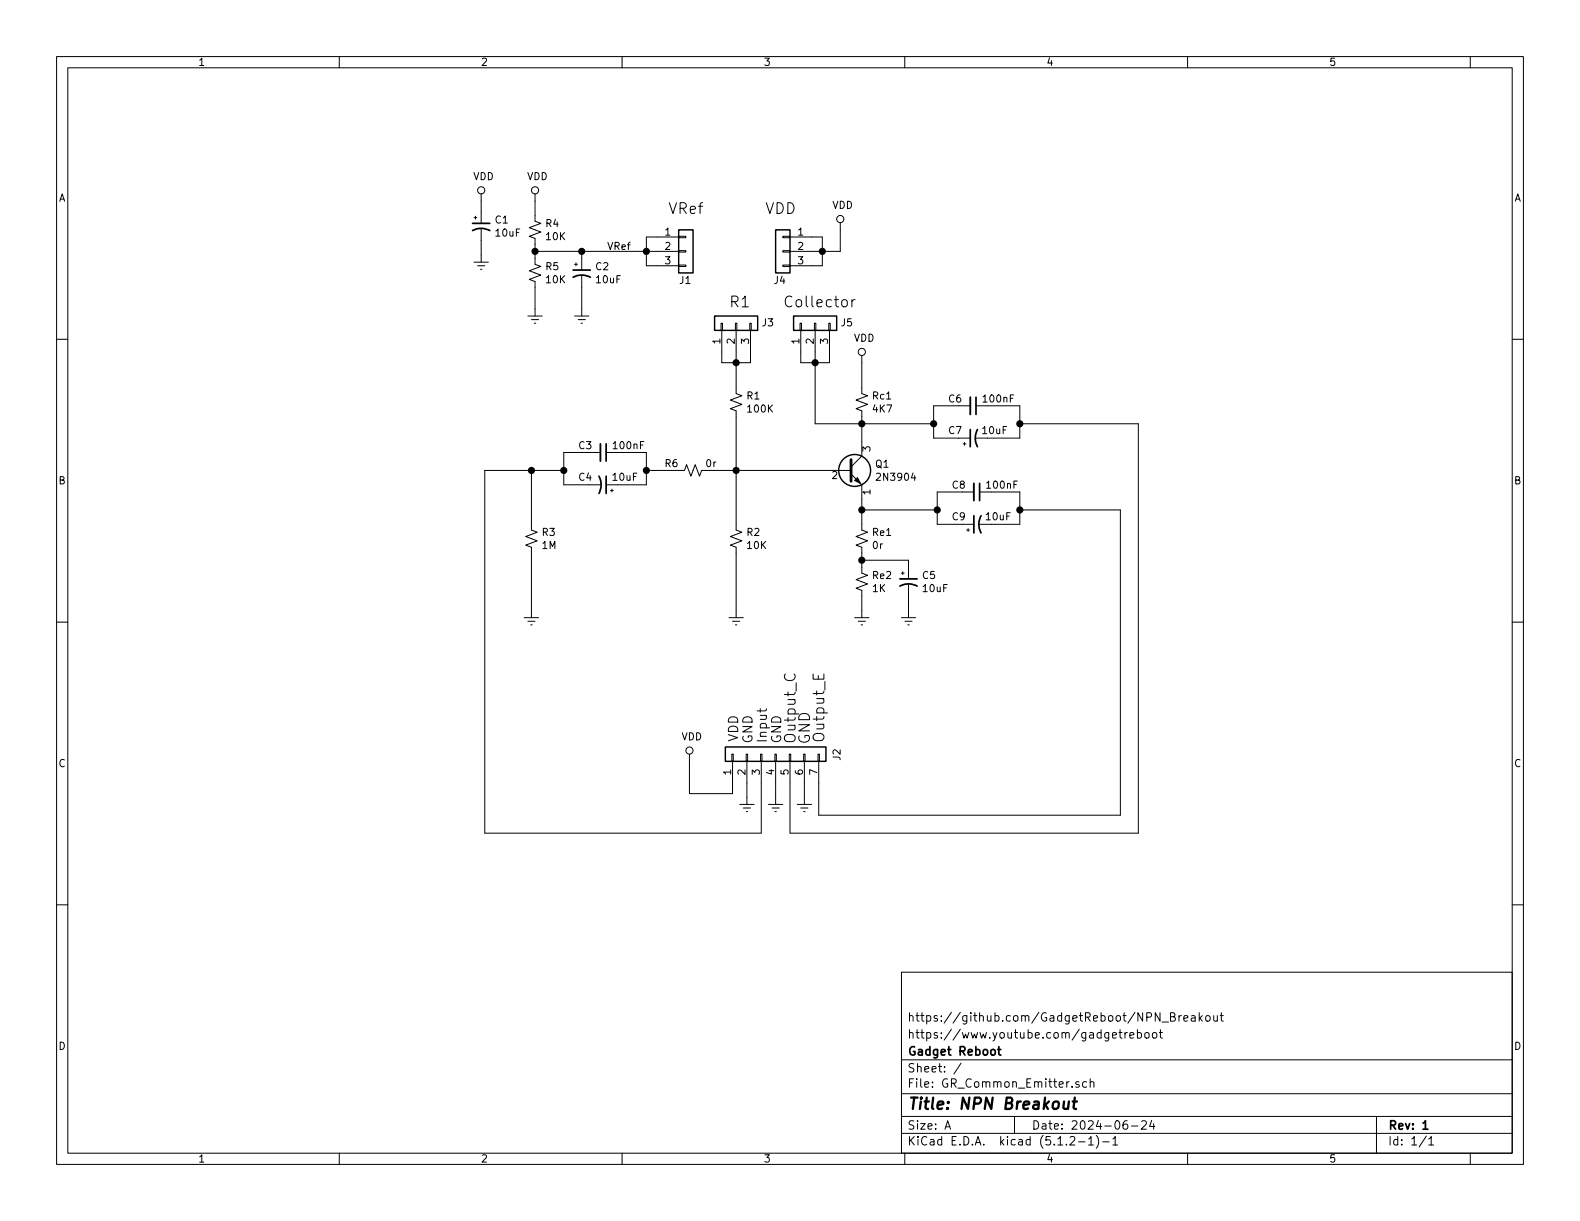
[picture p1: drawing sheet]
EESchema Schematic File Version 4
LIBS:GR_Common_Emitter-cache
EELAYER 29 0
EELAYER END
$Descr A 11000 8500
encoding utf-8
Sheet 1 1
Title "NPN Breakout"
Date "2024-06-24"
Rev "1"
Comp "Gadget Reboot"
Comment1 "https://www.youtube.com/gadgetreboot"
Comment2 "https://github.com/GadgetReboot/NPN_Breakout"
Comment3 ""
Comment4 ""
$EndDescr
Text Notes 5550 4675 3    75   ~ 0
Output_C
Text Notes 5250 4975 3    65   ~ 0
GND
Text Notes 5150 4975 3    65   ~ 0
VDD
Text Notes 5450 4975 3    65   ~ 0
GND
$Comp
L Connector_Generic:Conn_01x07 J2
U 1 1
P 5400 5250
F 0 "J2" H 5350 4825 50  0000 L CNN
F 1 "Conn_01x07" H 5480 5201 50  0001 L CNN
F 2 "Connector_PinHeader_2.54mm:PinHeader_1x07_P2.54mm_Vertical" H 5400 5250 50  0001 C CNN
F 3 "~" H 5400 5250 50  0001 C CNN
	1    5400 5250
	0    -1   -1   0   
$EndComp
Text Notes 5350 4925 3    65   ~ 0
Input
Text Notes 5650 4950 3    75   ~ 0
GND
Text Notes 5750 4675 3    75   ~ 0
Output_E
$Comp
L Transistor_BJT:2N3904 Q1
U 1 1
P 5900 3275
F 0 "Q1" H 6090 3321 50  0000 L CNN
F 1 "2N3904" H 6090 3230 50  0000 L CNN
F 2 "Package_TO_SOT_THT:TO-92_Inline_Wide" H 6100 3200 50  0001 L CIN
F 3 "https://www.fairchildsemi.com/datasheets/2N/2N3904.pdf" H 5900 3275 50  0001 L CNN
	1    5900 3275
	1    0    0    -1  
$EndComp
$Comp
L Device:R_Small_US R2
U 1 1
P 5125 3750
F 0 "R2" H 5193 3796 50  0000 L CNN
F 1 "10K" H 5193 3705 50  0000 L CNN
F 2 "Resistor_THT:R_Axial_DIN0207_L6.3mm_D2.5mm_P10.16mm_Horizontal" H 5125 3750 50  0001 C CNN
F 3 "~" H 5125 3750 50  0001 C CNN
	1    5125 3750
	1    0    0    -1  
$EndComp
$Comp
L Device:R_Small_US R1
U 1 1
P 5125 2800
F 0 "R1" H 5193 2846 50  0000 L CNN
F 1 "100K" H 5193 2755 50  0000 L CNN
F 2 "Resistor_THT:R_Axial_DIN0207_L6.3mm_D2.5mm_P10.16mm_Horizontal" H 5125 2800 50  0001 C CNN
F 3 "~" H 5125 2800 50  0001 C CNN
	1    5125 2800
	1    0    0    -1  
$EndComp
$Comp
L Device:R_Small_US Re1
U 1 1
P 6000 3750
F 0 "Re1" H 6068 3796 50  0000 L CNN
F 1 "0r" H 6068 3705 50  0000 L CNN
F 2 "Resistor_THT:R_Axial_DIN0207_L6.3mm_D2.5mm_P10.16mm_Horizontal" H 6000 3750 50  0001 C CNN
F 3 "~" H 6000 3750 50  0001 C CNN
	1    6000 3750
	1    0    0    -1  
$EndComp
$Comp
L Device:R_Small_US Re2
U 1 1
P 6000 4050
F 0 "Re2" H 6068 4096 50  0000 L CNN
F 1 "1K" H 6068 4005 50  0000 L CNN
F 2 "Resistor_THT:R_Axial_DIN0207_L6.3mm_D2.5mm_P10.16mm_Horizontal" H 6000 4050 50  0001 C CNN
F 3 "~" H 6000 4050 50  0001 C CNN
	1    6000 4050
	1    0    0    -1  
$EndComp
$Comp
L Device:CP1_Small C5
U 1 1
P 6325 4050
F 0 "C5" H 6416 4096 50  0000 L CNN
F 1 "10uF" H 6416 4005 50  0000 L CNN
F 2 "Capacitor_THT:CP_Radial_D5.0mm_P2.50mm" H 6325 4050 50  0001 C CNN
F 3 "~" H 6325 4050 50  0001 C CNN
	1    6325 4050
	1    0    0    -1  
$EndComp
$Comp
L Device:CP1_Small C7
U 1 1
P 6775 3050
F 0 "C7" V 6825 3175 50  0000 C CNN
F 1 "10uF" V 6825 2900 50  0000 C CNN
F 2 "Capacitor_THT:CP_Radial_D5.0mm_P2.50mm" H 6775 3050 50  0001 C CNN
F 3 "~" H 6775 3050 50  0001 C CNN
	1    6775 3050
	0    -1   -1   0   
$EndComp
$Comp
L Device:C_Small C6
U 1 1
P 6775 2825
F 0 "C6" V 6725 2700 50  0000 C CNN
F 1 "100nF" V 6725 3000 50  0000 C CNN
F 2 "Capacitor_THT:C_Disc_D3.0mm_W1.6mm_P2.50mm" H 6775 2825 50  0001 C CNN
F 3 "~" H 6775 2825 50  0001 C CNN
	1    6775 2825
	0    1    1    0   
$EndComp
$Comp
L Device:CP1_Small C4
U 1 1
P 4200 3375
F 0 "C4" V 4250 3250 50  0000 C CNN
F 1 "10uF" V 4250 3525 50  0000 C CNN
F 2 "Capacitor_THT:CP_Radial_D5.0mm_P2.50mm" H 4200 3375 50  0001 C CNN
F 3 "~" H 4200 3375 50  0001 C CNN
	1    4200 3375
	0    1    -1   0   
$EndComp
$Comp
L Device:C_Small C3
U 1 1
P 4200 3150
F 0 "C3" V 4150 3025 50  0000 C CNN
F 1 "100nF" V 4150 3325 50  0000 C CNN
F 2 "Capacitor_THT:C_Disc_D3.0mm_W1.6mm_P2.50mm" H 4200 3150 50  0001 C CNN
F 3 "~" H 4200 3150 50  0001 C CNN
	1    4200 3150
	0    1    1    0   
$EndComp
$Comp
L Device:R_Small_US Rc1
U 1 1
P 6000 2800
F 0 "Rc1" H 6068 2846 50  0000 L CNN
F 1 "4K7" H 6068 2755 50  0000 L CNN
F 2 "Resistor_THT:R_Axial_DIN0207_L6.3mm_D2.5mm_P10.16mm_Horizontal" H 6000 2800 50  0001 C CNN
F 3 "~" H 6000 2800 50  0001 C CNN
	1    6000 2800
	1    0    0    -1  
$EndComp
$Comp
L power:GNDREF #PWR010
U 1 1
P 6000 4250
F 0 "#PWR010" H 6000 4000 50  0001 C CNN
F 1 "GNDREF" H 6005 4077 50  0001 C CNN
F 2 "" H 6000 4250 50  0001 C CNN
F 3 "" H 6000 4250 50  0001 C CNN
	1    6000 4250
	1    0    0    -1  
$EndComp
$Comp
L power:VDD #PWR09
U 1 1
P 6000 2525
F 0 "#PWR09" H 6000 2375 50  0001 C CNN
F 1 "VDD" H 6017 2698 50  0000 C CNN
F 2 "" H 6000 2525 50  0001 C CNN
F 3 "" H 6000 2525 50  0001 C CNN
	1    6000 2525
	1    0    0    -1  
$EndComp
$Comp
L Device:CP1_Small C9
U 1 1
P 6800 3650
F 0 "C9" V 6850 3775 50  0000 C CNN
F 1 "10uF" V 6850 3500 50  0000 C CNN
F 2 "Capacitor_THT:CP_Radial_D5.0mm_P2.50mm" H 6800 3650 50  0001 C CNN
F 3 "~" H 6800 3650 50  0001 C CNN
	1    6800 3650
	0    -1   -1   0   
$EndComp
$Comp
L Device:C_Small C8
U 1 1
P 6800 3425
F 0 "C8" V 6750 3300 50  0000 C CNN
F 1 "100nF" V 6750 3600 50  0000 C CNN
F 2 "Capacitor_THT:C_Disc_D3.0mm_W1.6mm_P2.50mm" H 6800 3425 50  0001 C CNN
F 3 "~" H 6800 3425 50  0001 C CNN
	1    6800 3425
	0    1    1    0   
$EndComp
$Comp
L power:GNDREF #PWR011
U 1 1
P 6325 4250
F 0 "#PWR011" H 6325 4000 50  0001 C CNN
F 1 "GNDREF" H 6330 4077 50  0001 C CNN
F 2 "" H 6325 4250 50  0001 C CNN
F 3 "" H 6325 4250 50  0001 C CNN
	1    6325 4250
	1    0    0    -1  
$EndComp
Wire Wire Line
	6000 4150 6000 4250
Wire Wire Line
	6325 4150 6325 4250
Wire Wire Line
	6000 3850 6000 3900
Wire Wire Line
	6325 3900 6000 3900
Wire Wire Line
	6325 3900 6325 3950
Connection ~ 6000 3900
Wire Wire Line
	6000 3900 6000 3950
Wire Wire Line
	6000 3475 6000 3550
Wire Wire Line
	6700 3425 6525 3425
Wire Wire Line
	6525 3425 6525 3550
Wire Wire Line
	6525 3650 6700 3650
Wire Wire Line
	6525 3550 6000 3550
Connection ~ 6525 3550
Wire Wire Line
	6525 3550 6525 3650
Connection ~ 6000 3550
Wire Wire Line
	6000 3550 6000 3650
Wire Wire Line
	6000 3075 6000 2950
Wire Wire Line
	6675 2825 6500 2825
Wire Wire Line
	6500 2825 6500 2950
Wire Wire Line
	6500 3050 6675 3050
Wire Wire Line
	6500 2950 6000 2950
Connection ~ 6500 2950
Wire Wire Line
	6500 2950 6500 3050
Connection ~ 6000 2950
Wire Wire Line
	6000 2950 6000 2900
Wire Wire Line
	6000 2700 6000 2525
$Comp
L power:VDD #PWR08
U 1 1
P 5850 1600
F 0 "#PWR08" H 5850 1450 50  0001 C CNN
F 1 "VDD" H 5867 1773 50  0000 C CNN
F 2 "" H 5850 1600 50  0001 C CNN
F 3 "" H 5850 1600 50  0001 C CNN
	1    5850 1600
	1    0    0    -1  
$EndComp
Wire Wire Line
	5700 3275 5125 3275
Wire Wire Line
	5125 3275 5125 2900
Wire Wire Line
	5125 3650 5125 3275
Connection ~ 5125 3275
$Comp
L power:GNDREF #PWR07
U 1 1
P 5125 4250
F 0 "#PWR07" H 5125 4000 50  0001 C CNN
F 1 "GNDREF" H 5130 4077 50  0001 C CNN
F 2 "" H 5125 4250 50  0001 C CNN
F 3 "" H 5125 4250 50  0001 C CNN
	1    5125 4250
	1    0    0    -1  
$EndComp
Wire Wire Line
	5125 3850 5125 4250
Wire Wire Line
	4300 3150 4500 3150
Wire Wire Line
	4500 3150 4500 3275
Wire Wire Line
	4500 3375 4300 3375
Wire Wire Line
	4500 3275 4725 3275
Connection ~ 4500 3275
Wire Wire Line
	4500 3275 4500 3375
Wire Wire Line
	4100 3150 3925 3150
Wire Wire Line
	3925 3150 3925 3275
Wire Wire Line
	3925 3375 4100 3375
Wire Wire Line
	6875 2825 7100 2825
Wire Wire Line
	7100 2825 7100 2950
Wire Wire Line
	7100 3050 6875 3050
Wire Wire Line
	6900 3425 7100 3425
Wire Wire Line
	7100 3425 7100 3550
Wire Wire Line
	7100 3650 6900 3650
$Comp
L Device:R_Small_US R4
U 1 1
P 3725 1600
F 0 "R4" H 3793 1646 50  0000 L CNN
F 1 "10K" H 3793 1555 50  0000 L CNN
F 2 "Resistor_THT:R_Axial_DIN0207_L6.3mm_D2.5mm_P10.16mm_Horizontal" H 3725 1600 50  0001 C CNN
F 3 "~" H 3725 1600 50  0001 C CNN
	1    3725 1600
	1    0    0    -1  
$EndComp
$Comp
L Device:R_Small_US R5
U 1 1
P 3725 1900
F 0 "R5" H 3793 1946 50  0000 L CNN
F 1 "10K" H 3793 1855 50  0000 L CNN
F 2 "Resistor_THT:R_Axial_DIN0207_L6.3mm_D2.5mm_P10.16mm_Horizontal" H 3725 1900 50  0001 C CNN
F 3 "~" H 3725 1900 50  0001 C CNN
	1    3725 1900
	1    0    0    -1  
$EndComp
$Comp
L Device:CP1_Small C2
U 1 1
P 4050 1900
F 0 "C2" H 4141 1946 50  0000 L CNN
F 1 "10uF" H 4141 1855 50  0000 L CNN
F 2 "Capacitor_THT:CP_Radial_D5.0mm_P2.50mm" H 4050 1900 50  0001 C CNN
F 3 "~" H 4050 1900 50  0001 C CNN
	1    4050 1900
	1    0    0    -1  
$EndComp
$Comp
L power:GNDREF #PWR05
U 1 1
P 3725 2150
F 0 "#PWR05" H 3725 1900 50  0001 C CNN
F 1 "GNDREF" H 3730 1977 50  0001 C CNN
F 2 "" H 3725 2150 50  0001 C CNN
F 3 "" H 3725 2150 50  0001 C CNN
	1    3725 2150
	1    0    0    -1  
$EndComp
$Comp
L power:GNDREF #PWR06
U 1 1
P 4050 2150
F 0 "#PWR06" H 4050 1900 50  0001 C CNN
F 1 "GNDREF" H 4055 1977 50  0001 C CNN
F 2 "" H 4050 2150 50  0001 C CNN
F 3 "" H 4050 2150 50  0001 C CNN
	1    4050 2150
	1    0    0    -1  
$EndComp
Wire Wire Line
	3725 2000 3725 2150
Wire Wire Line
	4050 2000 4050 2150
Wire Wire Line
	3725 1700 3725 1750
Wire Wire Line
	4050 1750 3725 1750
Wire Wire Line
	4050 1750 4050 1800
Connection ~ 3725 1750
Wire Wire Line
	3725 1750 3725 1800
Wire Wire Line
	3725 1400 3725 1500
$Comp
L power:VDD #PWR04
U 1 1
P 3725 1400
F 0 "#PWR04" H 3725 1250 50  0001 C CNN
F 1 "VDD" H 3742 1573 50  0000 C CNN
F 2 "" H 3725 1400 50  0001 C CNN
F 3 "" H 3725 1400 50  0001 C CNN
	1    3725 1400
	1    0    0    -1  
$EndComp
$Comp
L Device:CP1_Small C1
U 1 1
P 3350 1575
F 0 "C1" H 3441 1621 50  0000 L CNN
F 1 "10uF" H 3441 1530 50  0000 L CNN
F 2 "Capacitor_THT:CP_Radial_D5.0mm_P2.50mm" H 3350 1575 50  0001 C CNN
F 3 "~" H 3350 1575 50  0001 C CNN
	1    3350 1575
	1    0    0    -1  
$EndComp
$Comp
L power:GNDREF #PWR02
U 1 1
P 3350 1775
F 0 "#PWR02" H 3350 1525 50  0001 C CNN
F 1 "GNDREF" H 3355 1602 50  0001 C CNN
F 2 "" H 3350 1775 50  0001 C CNN
F 3 "" H 3350 1775 50  0001 C CNN
	1    3350 1775
	1    0    0    -1  
$EndComp
Wire Wire Line
	3350 1675 3350 1775
$Comp
L power:VDD #PWR01
U 1 1
P 3350 1400
F 0 "#PWR01" H 3350 1250 50  0001 C CNN
F 1 "VDD" H 3367 1573 50  0000 C CNN
F 2 "" H 3350 1400 50  0001 C CNN
F 3 "" H 3350 1400 50  0001 C CNN
	1    3350 1400
	1    0    0    -1  
$EndComp
Wire Wire Line
	3350 1400 3350 1475
Connection ~ 4050 1750
Text Label 4225 1750 0    50   ~ 0
VRef
$Comp
L Device:R_Small_US R6
U 1 1
P 4825 3275
F 0 "R6" V 4775 3125 50  0000 C CNN
F 1 "0r" V 4775 3400 50  0000 C CNN
F 2 "Resistor_THT:R_Axial_DIN0207_L6.3mm_D2.5mm_P10.16mm_Horizontal" H 4825 3275 50  0001 C CNN
F 3 "~" H 4825 3275 50  0001 C CNN
	1    4825 3275
	0    1    1    0   
$EndComp
Wire Wire Line
	4925 3275 5125 3275
Wire Wire Line
	3925 3275 3700 3275
Connection ~ 3925 3275
Wire Wire Line
	3925 3275 3925 3375
Connection ~ 7100 2950
Wire Wire Line
	7100 2950 7100 3050
Connection ~ 7100 3550
Wire Wire Line
	7100 3550 7100 3650
$Comp
L Connector_Generic:Conn_01x03 J1
U 1 1
P 4775 1750
F 0 "J1" H 4725 1550 50  0000 L CNN
F 1 "Conn_01x03" H 4855 1701 50  0001 L CNN
F 2 "Connector_PinHeader_2.54mm:PinHeader_1x03_P2.54mm_Vertical" H 4775 1750 50  0001 C CNN
F 3 "~" H 4775 1750 50  0001 C CNN
	1    4775 1750
	1    0    0    -1  
$EndComp
$Comp
L Connector_Generic:Conn_01x03 J3
U 1 1
P 5125 2250
F 0 "J3" V 5125 2075 50  0000 R CNN
F 1 "Conn_01x03" H 5205 2201 50  0001 L CNN
F 2 "Connector_PinHeader_2.54mm:PinHeader_1x03_P2.54mm_Vertical" H 5125 2250 50  0001 C CNN
F 3 "~" H 5125 2250 50  0001 C CNN
	1    5125 2250
	0    -1   -1   0   
$EndComp
Wire Wire Line
	4050 1750 4500 1750
Wire Wire Line
	4575 1650 4500 1650
Wire Wire Line
	4500 1650 4500 1750
Connection ~ 4500 1750
Wire Wire Line
	4500 1750 4575 1750
Wire Wire Line
	4575 1850 4500 1850
Wire Wire Line
	4500 1850 4500 1750
Text Notes 4650 1500 0    75   ~ 0
VRef
$Comp
L Connector_Generic:Conn_01x03 J4
U 1 1
P 5450 1750
F 0 "J4" H 5425 1550 50  0000 L CNN
F 1 "Conn_01x03" H 5530 1701 50  0001 L CNN
F 2 "Connector_PinHeader_2.54mm:PinHeader_1x03_P2.54mm_Vertical" H 5450 1750 50  0001 C CNN
F 3 "~" H 5450 1750 50  0001 C CNN
	1    5450 1750
	-1   0    0    -1  
$EndComp
Wire Wire Line
	5850 1600 5850 1750
Wire Wire Line
	5850 1750 5725 1750
Wire Wire Line
	5650 1650 5725 1650
Wire Wire Line
	5725 1650 5725 1750
Connection ~ 5725 1750
Wire Wire Line
	5725 1750 5650 1750
Wire Wire Line
	5650 1850 5725 1850
Wire Wire Line
	5725 1850 5725 1750
Wire Wire Line
	5225 2450 5225 2525
Wire Wire Line
	5225 2525 5125 2525
Wire Wire Line
	5025 2525 5025 2450
Wire Wire Line
	5125 2450 5125 2525
Connection ~ 5125 2525
Wire Wire Line
	5125 2525 5025 2525
Wire Wire Line
	5125 2525 5125 2700
Text Notes 5325 1500 0    75   ~ 0
VDD
Text Notes 5075 2150 0    75   ~ 0
R1
$Comp
L Device:R_Small_US R3
U 1 1
P 3700 3750
F 0 "R3" H 3768 3796 50  0000 L CNN
F 1 "1M" H 3768 3705 50  0000 L CNN
F 2 "Resistor_THT:R_Axial_DIN0207_L6.3mm_D2.5mm_P10.16mm_Horizontal" H 3700 3750 50  0001 C CNN
F 3 "~" H 3700 3750 50  0001 C CNN
	1    3700 3750
	1    0    0    -1  
$EndComp
Wire Wire Line
	3700 3650 3700 3275
$Comp
L power:GNDREF #PWR03
U 1 1
P 3700 4250
F 0 "#PWR03" H 3700 4000 50  0001 C CNN
F 1 "GNDREF" H 3705 4077 50  0001 C CNN
F 2 "" H 3700 4250 50  0001 C CNN
F 3 "" H 3700 4250 50  0001 C CNN
	1    3700 4250
	1    0    0    -1  
$EndComp
Wire Wire Line
	3700 3850 3700 4250
Connection ~ 3700 3275
$Comp
L Connector_Generic:Conn_01x03 J5
U 1 1
P 5675 2250
F 0 "J5" V 5675 2075 50  0000 R CNN
F 1 "Conn_01x03" H 5755 2201 50  0001 L CNN
F 2 "Connector_PinHeader_2.54mm:PinHeader_1x03_P2.54mm_Vertical" H 5675 2250 50  0001 C CNN
F 3 "~" H 5675 2250 50  0001 C CNN
	1    5675 2250
	0    -1   -1   0   
$EndComp
Wire Wire Line
	5775 2450 5775 2525
Wire Wire Line
	5775 2525 5675 2525
Wire Wire Line
	5575 2525 5575 2450
Wire Wire Line
	5675 2450 5675 2525
Connection ~ 5675 2525
Wire Wire Line
	5675 2525 5575 2525
Text Notes 5450 2150 0    75   ~ 0
Collector
Wire Wire Line
	6000 2950 5675 2950
Wire Wire Line
	5675 2525 5675 2950
$Comp
L power:VDD #PWR0101
U 1 1
P 4800 5300
F 0 "#PWR0101" H 4800 5150 50  0001 C CNN
F 1 "VDD" H 4817 5473 50  0000 C CNN
F 2 "" H 4800 5300 50  0001 C CNN
F 3 "" H 4800 5300 50  0001 C CNN
	1    4800 5300
	1    0    0    -1  
$EndComp
$Comp
L power:GNDREF #PWR0102
U 1 1
P 5200 5550
F 0 "#PWR0102" H 5200 5300 50  0001 C CNN
F 1 "GNDREF" H 5205 5377 50  0001 C CNN
F 2 "" H 5200 5550 50  0001 C CNN
F 3 "" H 5200 5550 50  0001 C CNN
	1    5200 5550
	1    0    0    -1  
$EndComp
Wire Wire Line
	5200 5450 5200 5550
Wire Wire Line
	4800 5300 4800 5525
Wire Wire Line
	4800 5525 5100 5525
Wire Wire Line
	5100 5525 5100 5450
Wire Wire Line
	5300 5450 5300 5800
Wire Wire Line
	5300 5800 3375 5800
Wire Wire Line
	3375 5800 3375 3275
Wire Wire Line
	3375 3275 3700 3275
Wire Wire Line
	5500 5450 5500 5800
Wire Wire Line
	5500 5800 7925 5800
Wire Wire Line
	7925 5800 7925 2950
Wire Wire Line
	7100 2950 7925 2950
Wire Wire Line
	5700 5450 5700 5675
Wire Wire Line
	5700 5675 7800 5675
Wire Wire Line
	7800 5675 7800 3550
Wire Wire Line
	7100 3550 7800 3550
$Comp
L power:GNDREF #PWR0103
U 1 1
P 5400 5550
F 0 "#PWR0103" H 5400 5300 50  0001 C CNN
F 1 "GNDREF" H 5405 5377 50  0001 C CNN
F 2 "" H 5400 5550 50  0001 C CNN
F 3 "" H 5400 5550 50  0001 C CNN
	1    5400 5550
	1    0    0    -1  
$EndComp
$Comp
L power:GNDREF #PWR0104
U 1 1
P 5600 5550
F 0 "#PWR0104" H 5600 5300 50  0001 C CNN
F 1 "GNDREF" H 5605 5377 50  0001 C CNN
F 2 "" H 5600 5550 50  0001 C CNN
F 3 "" H 5600 5550 50  0001 C CNN
	1    5600 5550
	1    0    0    -1  
$EndComp
Wire Wire Line
	5400 5550 5400 5450
Wire Wire Line
	5600 5450 5600 5550
$EndSCHEMATC
